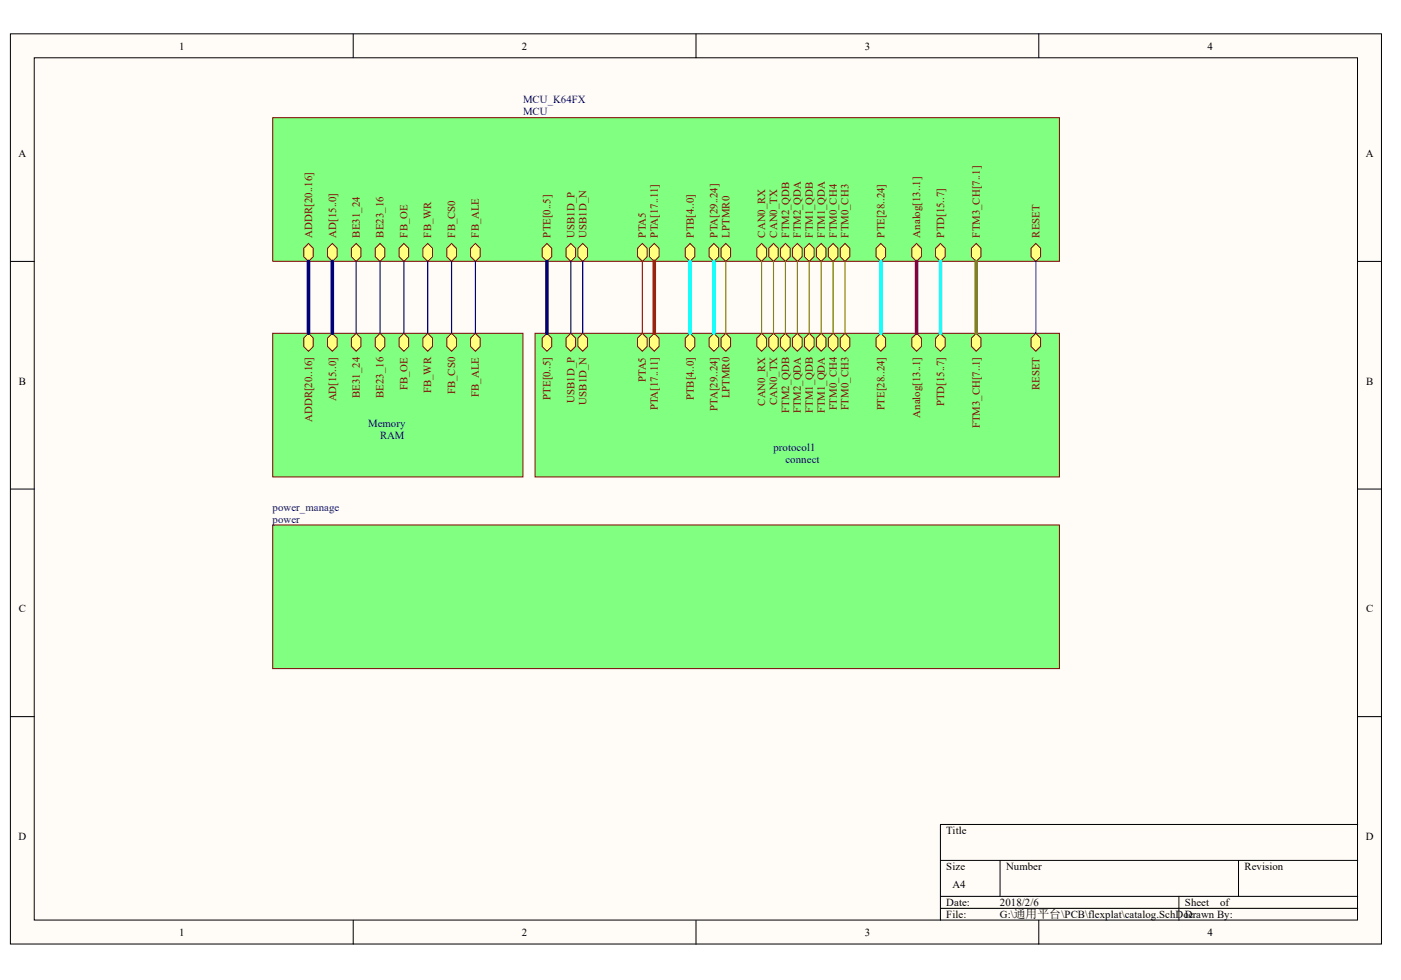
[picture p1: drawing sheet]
<svg xmlns="http://www.w3.org/2000/svg" width="289mm" height="202mm" viewBox="0 0 289 202" stroke-linecap="round" stroke-linejoin="round" font-family="sans-serif">
<g fill="#fffcf8" stroke="#000" stroke-width=".21">
<path d="M2.1 7h282.8v187.7h-282.8z"/>
<path d="M7.1 11.9h272.9v177.9h-272.9z"/>
</g>
<g fill="none" stroke="#000" stroke-width=".21">
<path d="M72.8 7v4.9M143.5 7v4.9M214.2 7v4.9M2.1 53.9h5M280 53.9h4.9M2.1 100.9h5M280 100.9h4.9M2.1 147.8h5M280 147.8h4.9M193.9 177.5h86.1M206.2 177.5v7.4M255.4 177.5v7.4"/>
<path d="M280 170.1h-86.1v19.7M72.8 189.8v5M143.5 189.8v5M193.9 184.9h86.1M193.9 187.4h86.1M214.2 189.8v5M243.1 184.9v4.9"/>
</g>
<path d="M56.2 24.3h162.3v29.6h-162.3z" fill="#80ff80" stroke="#800000" stroke-width=".21"/>
<g fill="#ffff80" stroke="#800000" stroke-width=".21">
<path d="M112.8 50.2l1 1v1.7l-1 1-1-1v-1.7z" fill-rule="evenodd"/>
<path d="M63.6 50.2l1 1v1.7l-1 1-1-1v-1.7z" fill-rule="evenodd"/>
<path d="M68.5 50.2l1 1v1.7l-1 1-.9-1v-1.7z" fill-rule="evenodd"/>
<path d="M73.5 50.2l.9 1v1.7l-.9 1-1-1v-1.7z" fill-rule="evenodd"/>
<path d="M78.4 50.2l1 1v1.7l-1 1-1-1v-1.7z" fill-rule="evenodd"/>
<path d="M83.3 50.2l1 1v1.7l-1 1-1-1v-1.7z" fill-rule="evenodd"/>
<path d="M88.2 50.2l1 1v1.7l-1 1-1-1v-1.7z" fill-rule="evenodd"/>
<path d="M93.1 50.2l1 1v1.7l-1 1-1-1v-1.7z" fill-rule="evenodd"/>
<path d="M98 50.2l1 1v1.7l-1 1-.9-1v-1.7z" fill-rule="evenodd"/>
<path d="M117.7 50.2l1 1v1.7l-1 1-1-1v-1.7z" fill-rule="evenodd"/>
<path d="M120.2 50.2l1 1v1.7l-1 1-1-1v-1.7z" fill-rule="evenodd"/>
<path d="M213.6 50.2l1 1v1.7l-1 1-1-1v-1.7z" fill-rule="evenodd"/>
<path d="M201.3 50.2l1 1v1.7l-1 1-1-1v-1.7z" fill-rule="evenodd"/>
<path d="M193.9 50.2l1 1v1.7l-1 1-.9-1v-1.7z" fill-rule="evenodd"/>
<path d="M189 50.2l1 1v1.7l-1 1-1-1v-1.7z" fill-rule="evenodd"/>
<path d="M181.6 50.2l1 1v1.7l-1 1-.9-1v-1.7z" fill-rule="evenodd"/>
<path d="M174.3 50.2l1 1v1.7l-1 1-1-1v-1.7z" fill-rule="evenodd"/>
<path d="M171.8 50.2l1 1v1.7l-1 1-1-1v-1.7z" fill-rule="evenodd"/>
<path d="M169.4 50.2l.9 1v1.7l-.9 1-1-1v-1.7z" fill-rule="evenodd"/>
<path d="M166.9 50.2l1 1v1.7l-1 1-1-1v-1.7z" fill-rule="evenodd"/>
<path d="M162 50.2l1 1v1.7l-1 1-1-1v-1.7z" fill-rule="evenodd"/>
<path d="M164.4 50.2l1 1v1.7l-1 1-.9-1v-1.7z" fill-rule="evenodd"/>
<path d="M157.1 50.2l.9 1v1.7l-.9 1-1-1v-1.7z" fill-rule="evenodd"/>
<path d="M159.5 50.2l1 1v1.7l-1 1-1-1v-1.7z" fill-rule="evenodd"/>
<path d="M149.7 50.2l1 1v1.7l-1 1-1-1v-1.7z" fill-rule="evenodd"/>
<path d="M147.2 50.2l1 1v1.7l-1 1-1-1v-1.7z" fill-rule="evenodd"/>
<path d="M142.3 50.2l1 1v1.7l-1 1-1-1v-1.7z" fill-rule="evenodd"/>
<path d="M134.9 50.2l1 1v1.7l-1 1-1-1v-1.7z" fill-rule="evenodd"/>
<path d="M132.5 50.2l1 1v1.7l-1 1-1-1v-1.7z" fill-rule="evenodd"/>
</g>
<g fill="#80ff80" stroke="#800000" stroke-width=".21">
<path d="M56.2 108.3h162.3v29.6h-162.3z"/>
<path d="M110.3 68.8h108.2v29.6h-108.2z"/>
</g>
<g fill="#ffff80" stroke="#800000" stroke-width=".21">
<path d="M112.8 68.8l1 .9v1.8l-1 1-1-1v-1.8z" fill-rule="evenodd"/>
<path d="M117.7 68.8l1 .9v1.8l-1 1-1-1v-1.8z" fill-rule="evenodd"/>
<path d="M120.2 68.8l1 .9v1.8l-1 1-1-1v-1.8z" fill-rule="evenodd"/>
<path d="M213.6 68.8l1 .9v1.8l-1 1-1-1v-1.8z" fill-rule="evenodd"/>
<path d="M201.3 68.8l1 .9v1.8l-1 1-1-1v-1.8z" fill-rule="evenodd"/>
<path d="M193.9 68.8l1 .9v1.8l-1 1-.9-1v-1.8z" fill-rule="evenodd"/>
<path d="M189 68.8l1 .9v1.8l-1 1-1-1v-1.8z" fill-rule="evenodd"/>
<path d="M181.6 68.8l1 .9v1.8l-1 1-.9-1v-1.8z" fill-rule="evenodd"/>
<path d="M174.3 68.8l1 .9v1.8l-1 1-1-1v-1.8z" fill-rule="evenodd"/>
<path d="M171.8 68.8l1 .9v1.8l-1 1-1-1v-1.8z" fill-rule="evenodd"/>
<path d="M169.4 68.8l.9 .9v1.8l-.9 1-1-1v-1.8z" fill-rule="evenodd"/>
<path d="M166.9 68.8l1 .9v1.8l-1 1-1-1v-1.8z" fill-rule="evenodd"/>
<path d="M162 68.8l1 .9v1.8l-1 1-1-1v-1.8z" fill-rule="evenodd"/>
<path d="M164.4 68.8l1 .9v1.8l-1 1-.9-1v-1.8z" fill-rule="evenodd"/>
<path d="M157.1 68.8l.9 .9v1.8l-.9 1-1-1v-1.8z" fill-rule="evenodd"/>
<path d="M159.5 68.8l1 .9v1.8l-1 1-1-1v-1.8z" fill-rule="evenodd"/>
<path d="M149.7 68.8l1 .9v1.8l-1 1-1-1v-1.8z" fill-rule="evenodd"/>
<path d="M147.2 68.8l1 .9v1.8l-1 1-1-1v-1.8z" fill-rule="evenodd"/>
<path d="M142.3 68.8l1 .9v1.8l-1 1-1-1v-1.8z" fill-rule="evenodd"/>
<path d="M134.9 68.8l1 .9v1.8l-1 1-1-1v-1.8z" fill-rule="evenodd"/>
<path d="M132.5 68.8l1 .9v1.8l-1 1-1-1v-1.8z" fill-rule="evenodd"/>
</g>
<path d="M56.2 68.8h51.7v29.6h-51.7z" fill="#80ff80" stroke="#800000" stroke-width=".21"/>
<g fill="#ffff80" stroke="#800000" stroke-width=".21">
<path d="M63.6 68.8l1 .9v1.8l-1 1-1-1v-1.8z" fill-rule="evenodd"/>
<path d="M68.5 68.8l1 .9v1.8l-1 1-.9-1v-1.8z" fill-rule="evenodd"/>
<path d="M73.5 68.8l.9 .9v1.8l-.9 1-1-1v-1.8z" fill-rule="evenodd"/>
<path d="M78.4 68.8l1 .9v1.8l-1 1-1-1v-1.8z" fill-rule="evenodd"/>
<path d="M83.3 68.8l1 .9v1.8l-1 1-1-1v-1.8z" fill-rule="evenodd"/>
<path d="M88.2 68.8l1 .9v1.8l-1 1-1-1v-1.8z" fill-rule="evenodd"/>
<path d="M93.1 68.8l1 .9v1.8l-1 1-1-1v-1.8z" fill-rule="evenodd"/>
<path d="M98 68.8l1 .9v1.8l-1 1-.9-1v-1.8z" fill-rule="evenodd"/>
</g>
<path d="M73.5 53.9v14.9M78.4 53.9v14.9M83.3 53.9v14.9M88.2 53.9v14.9M93.1 53.9v14.9M98 53.9v14.9M117.7 53.9v14.9M120.2 53.9v14.9" fill="none" stroke="#000080" stroke-width=".25"/>
<path d="M63.6 53.9v14.9M68.5 53.9v14.9M112.8 53.9v14.9" fill="none" stroke="#000080" stroke-width=".74"/>
<path d="M213.6 53.9v14.9" fill="none" stroke="#00f" stroke-width=".25"/>
<path d="M201.3 53.9v14.9" fill="none" stroke="#808000" stroke-width=".74"/>
<path d="M142.3 53.9v14.9M147.2 53.9v14.9M181.6 53.9v14.9M193.9 53.9v14.9" fill="none" stroke="#0ff" stroke-width=".74"/>
<path d="M189 53.9v14.9" fill="none" stroke="#800080" stroke-width=".74"/>
<path d="M149.7 53.9v14.9M157.1 53.9v14.9M159.5 53.9v14.9M162 53.9v14.9M164.4 53.9v14.9M166.9 53.9v14.9M169.4 53.9v14.9M171.8 53.9v14.9M174.3 53.9v14.9" fill="none" stroke="#808000" stroke-width=".25"/>
<path d="M134.9 53.9v14.9" fill="none" stroke="#ae2100" stroke-width=".74"/>
<path d="M132.5 53.9v14.9" fill="none" stroke="#ae2100" stroke-width=".25"/>
<g font-size="2.2">
<text x="36.9" y="10.2">1</text>
<text x="107.7" y="10.2">2</text>
<text x="178.3" y="10.2">3</text>
<text x="249" y="10.2">4</text>
<text x="3.8" y="32.4">A</text>
<text x="281.7" y="32.4">A</text>
<text x="3.9" y="79.4">B</text>
<text x="281.7" y="79.4">B</text>
<text x="3.9" y="126.3">C</text>
<text x="281.7" y="126.3">C</text>
<text x="3.8" y="173.3">D</text>
<text x="195.2" y="172">Title</text>
<text x="281.7" y="173.3">D</text>
<text x="195.2" y="179.5">Size</text>
<text x="207.5" y="179.5">Number</text>
<text x="256.6" y="179.5">Revision</text>
<text x="196.4" y="183.2">A4</text>
<text x="195.2" y="186.9">Date:</text>
<text x="195.2" y="189.4">File:</text>
<text x="206.2" y="186.9">2018/2/6</text>
<text x="206.2" y="189.4">G:\通用平台\PCB\flexplat\catalog.SchDoc</text>
<text x="244.4" y="186.9">Sheet</text>
<text x="244.4" y="189.4">Drawn By:</text>
<text x="251.6" y="186.9">of</text>
<text x="36.9" y="193">1</text>
<text x="107.7" y="193">2</text>
<text x="178.3" y="193">3</text>
<text x="249" y="193">4</text>
</g>
<g font-size="2.2" fill="#000080">
<text x="107.9" y="21.3">MCU_K64FX</text>
<text x="107.9" y="23.8">MCU</text>
<text x="75.9" y="88">Memory</text>
<text x="78.4" y="90.5">RAM</text>
<text x="159.5" y="93">protocol1</text>
<text x="162" y="95.5">connect</text>
<text x="56.2" y="105.3">power_manage</text>
<text x="56.2" y="107.8">power</text>
</g>
<g font-size="2.2" fill="#800000">
<text x="64.4" y="49" transform="rotate(-90 64.4 49)">ADDR[20..16]</text>
<text x="69.3" y="49" transform="rotate(-90 69.3 49)">AD[15..0]</text>
<text x="74.2" y="49" transform="rotate(-90 74.2 49)">BE31_24</text>
<text x="79.1" y="49" transform="rotate(-90 79.1 49)">BE23_16</text>
<text x="84" y="49" transform="rotate(-90 84 49)">FB_OE</text>
<text x="88.9" y="49" transform="rotate(-90 88.9 49)">FB_WR</text>
<text x="93.9" y="49" transform="rotate(-90 93.9 49)">FB_CS0</text>
<text x="98.8" y="49" transform="rotate(-90 98.8 49)">FB_ALE</text>
<text x="113.5" y="49" transform="rotate(-90 113.5 49)">PTE[0..5]</text>
<text x="118.5" y="49" transform="rotate(-90 118.5 49)">USB1D_P</text>
<text x="120.9" y="49" transform="rotate(-90 120.9 49)">USB1D_N</text>
<text x="133.2" y="49" transform="rotate(-90 133.2 49)">PTA5</text>
<text x="135.7" y="49" transform="rotate(-90 135.7 49)">PTA[17..11]</text>
<text x="143.1" y="49" transform="rotate(-90 143.1 49)">PTB[4..0]</text>
<text x="148" y="49" transform="rotate(-90 148 49)">PTA[29..24]</text>
<text x="150.4" y="49" transform="rotate(-90 150.4 49)">LPTMR0</text>
<text x="157.8" y="49" transform="rotate(-90 157.8 49)">CAN0_RX</text>
<text x="160.3" y="49" transform="rotate(-90 160.3 49)">CAN0_TX</text>
<text x="162.7" y="49" transform="rotate(-90 162.7 49)">FTM2_QDB</text>
<text x="165.2" y="49" transform="rotate(-90 165.2 49)">FTM2_QDA</text>
<text x="167.7" y="49" transform="rotate(-90 167.7 49)">FTM1_QDB</text>
<text x="170.1" y="49" transform="rotate(-90 170.1 49)">FTM1_QDA</text>
<text x="172.6" y="49" transform="rotate(-90 172.6 49)">FTM0_CH4</text>
<text x="175" y="49" transform="rotate(-90 175 49)">FTM0_CH3</text>
<text x="182.4" y="49" transform="rotate(-90 182.4 49)">PTE[28..24]</text>
<text x="189.8" y="49" transform="rotate(-90 189.8 49)">Analog[13..1]</text>
<text x="194.7" y="49" transform="rotate(-90 194.7 49)">PTD[15..7]</text>
<text x="202.1" y="49" transform="rotate(-90 202.1 49)">FTM3_CH[7..1]</text>
<text x="214.4" y="49" transform="rotate(-90 214.4 49)">RESET</text>
<text x="69.3" y="82.8" transform="rotate(-90 69.3 82.8)">AD[15..0]</text>
<text x="74.2" y="82.1" transform="rotate(-90 74.2 82.1)">BE31_24</text>
<text x="79.1" y="82.1" transform="rotate(-90 79.1 82.1)">BE23_16</text>
<text x="84" y="80.5" transform="rotate(-90 84 80.5)">FB_OE</text>
<text x="88.9" y="81.1" transform="rotate(-90 88.9 81.1)">FB_WR</text>
<text x="93.9" y="81.3" transform="rotate(-90 93.9 81.3)">FB_CS0</text>
<text x="98.8" y="81.8" transform="rotate(-90 98.8 81.8)">FB_ALE</text>
<text x="113.5" y="82.4" transform="rotate(-90 113.5 82.4)">PTE[0..5]</text>
<text x="118.5" y="83.1" transform="rotate(-90 118.5 83.1)">USB1D_P</text>
<text x="120.9" y="83.4" transform="rotate(-90 120.9 83.4)">USB1D_N</text>
<text x="133.2" y="78.8" transform="rotate(-90 133.2 78.8)">PTA5</text>
<text x="143.1" y="82.6" transform="rotate(-90 143.1 82.6)">PTB[4..0]</text>
<text x="150.4" y="82.2" transform="rotate(-90 150.4 82.2)">LPTMR0</text>
<text x="157.8" y="83.7" transform="rotate(-90 157.8 83.7)">CAN0_RX</text>
<text x="160.3" y="83.6" transform="rotate(-90 160.3 83.6)">CAN0_TX</text>
<text x="194.7" y="83.8" transform="rotate(-90 194.7 83.8)">PTD[15..7]</text>
<text x="214.4" y="80.5" transform="rotate(-90 214.4 80.5)">RESET</text>
<text x="64.4" y="87" transform="rotate(-90 64.4 87)">ADDR[20..16]</text>
<text x="135.7" y="84.7" transform="rotate(-90 135.7 84.7)">PTA[17..11]</text>
<text x="148" y="84.7" transform="rotate(-90 148 84.7)">PTA[29..24]</text>
<text x="162.7" y="85.2" transform="rotate(-90 162.7 85.2)">FTM2_QDB</text>
<text x="165.2" y="85.3" transform="rotate(-90 165.2 85.3)">FTM2_QDA</text>
<text x="167.7" y="85.2" transform="rotate(-90 167.7 85.2)">FTM1_QDB</text>
<text x="170.1" y="85.3" transform="rotate(-90 170.1 85.3)">FTM1_QDA</text>
<text x="172.6" y="84.7" transform="rotate(-90 172.6 84.7)">FTM0_CH4</text>
<text x="175" y="84.7" transform="rotate(-90 175 84.7)">FTM0_CH3</text>
<text x="182.4" y="84.7" transform="rotate(-90 182.4 84.7)">PTE[28..24]</text>
<text x="189.8" y="86.1" transform="rotate(-90 189.8 86.1)">Analog[13..1]</text>
<text x="202.1" y="88.4" transform="rotate(-90 202.1 88.4)">FTM3_CH[7..1]</text>
</g>
</svg>
